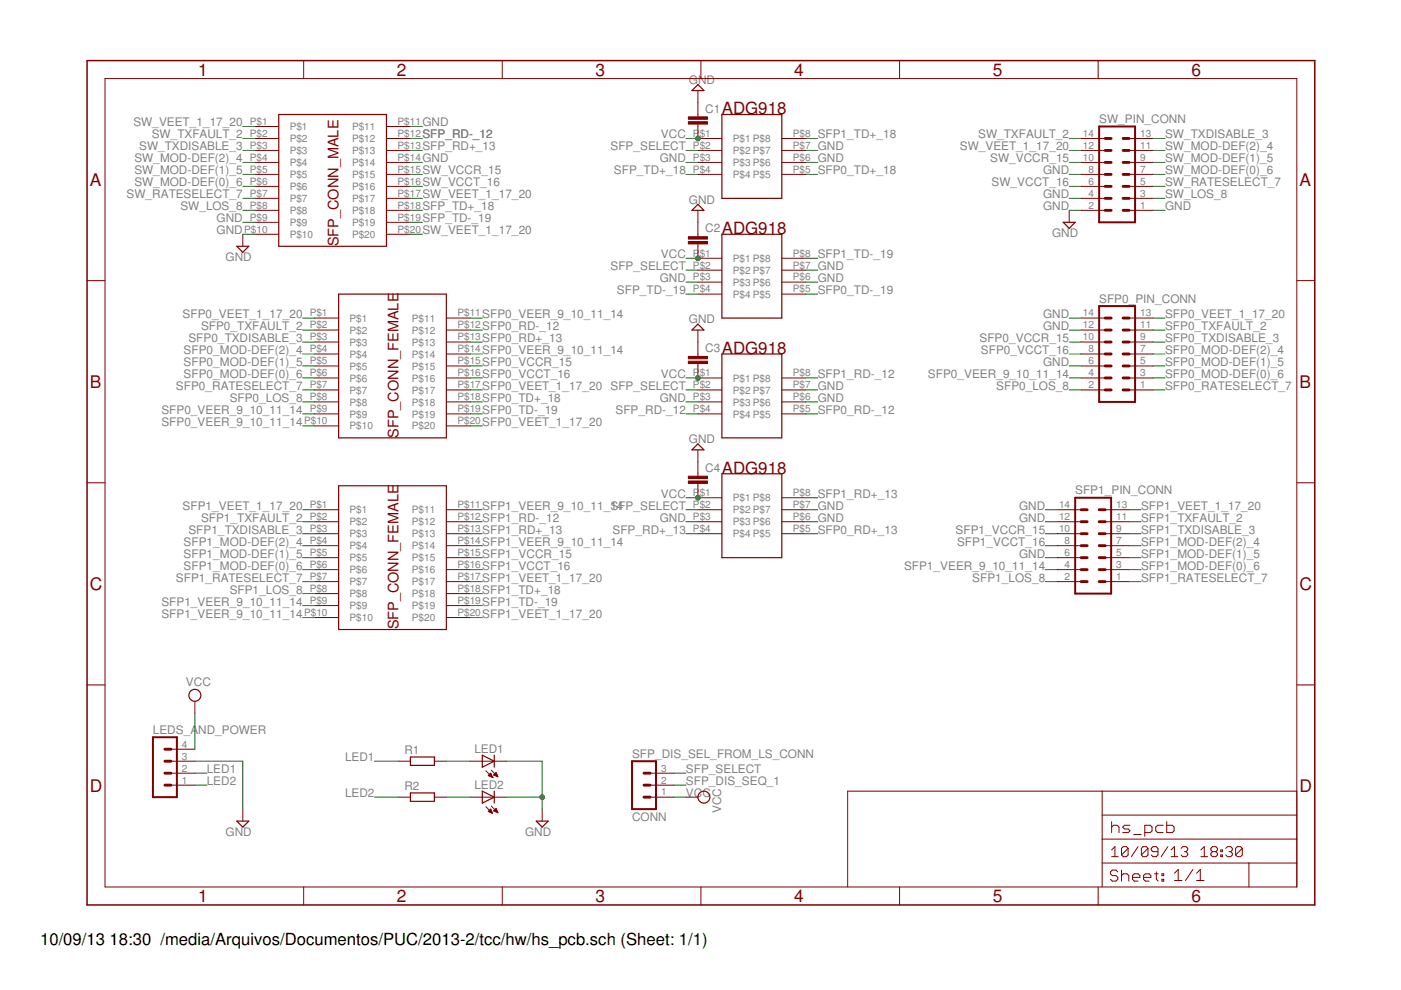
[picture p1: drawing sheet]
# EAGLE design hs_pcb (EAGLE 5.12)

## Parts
C1  C-EUC0805  [C0805]
C2  C-EUC0805  [C0805]
C3  C-EUC0805  [C0805]
C4  C-EUC0805  [C0805]
LED1  LEDCHIP-LED0805  [CHIP-LED0805]
LED2  LEDCHIP-LED0805  [CHIP-LED0805]
LEDS_AND_POWER  MA04-1  [MA04-1]
R1  R-EU_M0805  [M0805]
R2  R-EU_M0805  [M0805]
SFP0_CONN  SFP_CONN  [SFP_CONN]
SFP0_PIN_CONN  MA07-2  [MA07-2]
SFP1_CONN  SFP_CONN  [SFP_CONN]
SFP1_PIN_CONN  MA07-2  [MA07-2]
SFP_DIS_SEL_FROM_LS_CONN  CONN  MA03-1  [MA03-1]
SW_PIN_CONN  MA07-2  [MA07-2]
TO_ETH_SWITCH  SFP_CONN_MALE  [SFP_CONN_MALE]
U$1  ADG918  [ADG918]
U$2  ADG918  [ADG918]
U$4  ADG918  [ADG918]
U$5  ADG918  [ADG918]

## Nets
GND: C1.1 C2.1 C3.1 C4.1 LED1.C LED2.C LEDS_AND_POWER.3 SFP0_PIN_CONN.6 SFP0_PIN_CONN.12 SFP0_PIN_CONN.14 SFP1_PIN_CONN.6 SFP1_PIN_CONN.12 SFP1_PIN_CONN.14 SW_PIN_CONN.1 SW_PIN_CONN.2 SW_PIN_CONN.4 SW_PIN_CONN.8 TO_ETH_SWITCH.P$9 TO_ETH_SWITCH.P$10 TO_ETH_SWITCH.P$11 TO_ETH_SWITCH.P$14 U$1.P$3 U$1.P$6 U$1.P$7 U$2.P$3 U$2.P$6 U$2.P$7 U$4.P$3 U$4.P$6 U$4.P$7 U$5.P$3 U$5.P$6 U$5.P$7
LED1: LEDS_AND_POWER.2 R1.1
LED2: LEDS_AND_POWER.1 R2.1
N$30: LED1.A R1.2
N$31: LED2.A R2.2
SFP0_LOS_8: SFP0_CONN.P$8 SFP0_PIN_CONN.2
SFP0_MOD-DEF(0)_6: SFP0_CONN.P$6 SFP0_PIN_CONN.3
SFP0_MOD-DEF(1)_5: SFP0_CONN.P$5 SFP0_PIN_CONN.5
SFP0_MOD-DEF(2)_4: SFP0_CONN.P$4 SFP0_PIN_CONN.7
SFP0_RATESELECT_7: SFP0_CONN.P$7 SFP0_PIN_CONN.1
SFP0_RD+_13: SFP0_CONN.P$13 U$5.P$5
SFP0_RD-_12: SFP0_CONN.P$12 U$4.P$5
SFP0_TD+_18: SFP0_CONN.P$18 U$1.P$5
SFP0_TD-_19: SFP0_CONN.P$19 U$2.P$5
SFP0_TXDISABLE_3: SFP0_CONN.P$3 SFP0_PIN_CONN.9
SFP0_TXFAULT_2: SFP0_CONN.P$2 SFP0_PIN_CONN.11
SFP0_VCCR_15: SFP0_CONN.P$15 SFP0_PIN_CONN.10
SFP0_VCCT_16: SFP0_CONN.P$16 SFP0_PIN_CONN.8
SFP0_VEER_9_10_11_14: SFP0_CONN.P$9 SFP0_CONN.P$10 SFP0_CONN.P$11 SFP0_CONN.P$14 SFP0_PIN_CONN.4
SFP0_VEET_1_17_20: SFP0_CONN.P$1 SFP0_CONN.P$17 SFP0_CONN.P$20 SFP0_PIN_CONN.13
SFP1_LOS_8: SFP1_CONN.P$8 SFP1_PIN_CONN.2
SFP1_MOD-DEF(0)_6: SFP1_CONN.P$6 SFP1_PIN_CONN.3
SFP1_MOD-DEF(1)_5: SFP1_CONN.P$5 SFP1_PIN_CONN.5
SFP1_MOD-DEF(2)_4: SFP1_CONN.P$4 SFP1_PIN_CONN.7
SFP1_RATESELECT_7: SFP1_CONN.P$7 SFP1_PIN_CONN.1
SFP1_RD+_13: SFP1_CONN.P$13 U$5.P$8
SFP1_RD-_12: SFP1_CONN.P$12 U$4.P$8
SFP1_TD+_18: SFP1_CONN.P$18 U$1.P$8
SFP1_TD-_19: SFP1_CONN.P$19 U$2.P$8
SFP1_TXDISABLE_3: SFP1_CONN.P$3 SFP1_PIN_CONN.9
SFP1_TXFAULT_2: SFP1_CONN.P$2 SFP1_PIN_CONN.11
SFP1_VCCR_15: SFP1_CONN.P$15 SFP1_PIN_CONN.10
SFP1_VCCT_16: SFP1_CONN.P$16 SFP1_PIN_CONN.8
SFP1_VEER_9_10_11_14: SFP1_CONN.P$9 SFP1_CONN.P$10 SFP1_CONN.P$11 SFP1_CONN.P$14 SFP1_PIN_CONN.4
SFP1_VEET_1_17_20: SFP1_CONN.P$1 SFP1_CONN.P$17 SFP1_CONN.P$20 SFP1_PIN_CONN.13
SFP_DIS_SEQ_1: SFP_DIS_SEL_FROM_LS_CONN.2
SFP_RD+_13: TO_ETH_SWITCH.P$13 U$5.P$4
SFP_RD-_12: TO_ETH_SWITCH.P$12 U$4.P$4
SFP_SELECT: SFP_DIS_SEL_FROM_LS_CONN.3 U$1.P$2 U$2.P$2 U$4.P$2 U$5.P$2
SFP_TD+_18: TO_ETH_SWITCH.P$18 U$1.P$4
SFP_TD-_19: TO_ETH_SWITCH.P$19 U$2.P$4
SW_LOS_8: SW_PIN_CONN.3 TO_ETH_SWITCH.P$8
SW_MOD-DEF(0)_6: SW_PIN_CONN.7 TO_ETH_SWITCH.P$6
SW_MOD-DEF(1)_5: SW_PIN_CONN.9 TO_ETH_SWITCH.P$5
SW_MOD-DEF(2)_4: SW_PIN_CONN.11 TO_ETH_SWITCH.P$4
SW_RATESELECT_7: SW_PIN_CONN.5 TO_ETH_SWITCH.P$7
SW_TXDISABLE_3: SW_PIN_CONN.13 TO_ETH_SWITCH.P$3
SW_TXFAULT_2: SW_PIN_CONN.14 TO_ETH_SWITCH.P$2
SW_VCCR_15: SW_PIN_CONN.10 TO_ETH_SWITCH.P$15
SW_VCCT_16: SW_PIN_CONN.6 TO_ETH_SWITCH.P$16
SW_VEET_1_17_20: SW_PIN_CONN.12 TO_ETH_SWITCH.P$1 TO_ETH_SWITCH.P$17 TO_ETH_SWITCH.P$20
VCC: C1.2 C2.2 C3.2 C4.2 LEDS_AND_POWER.4 SFP_DIS_SEL_FROM_LS_CONN.1 U$1.P$1 U$2.P$1 U$4.P$1 U$5.P$1
